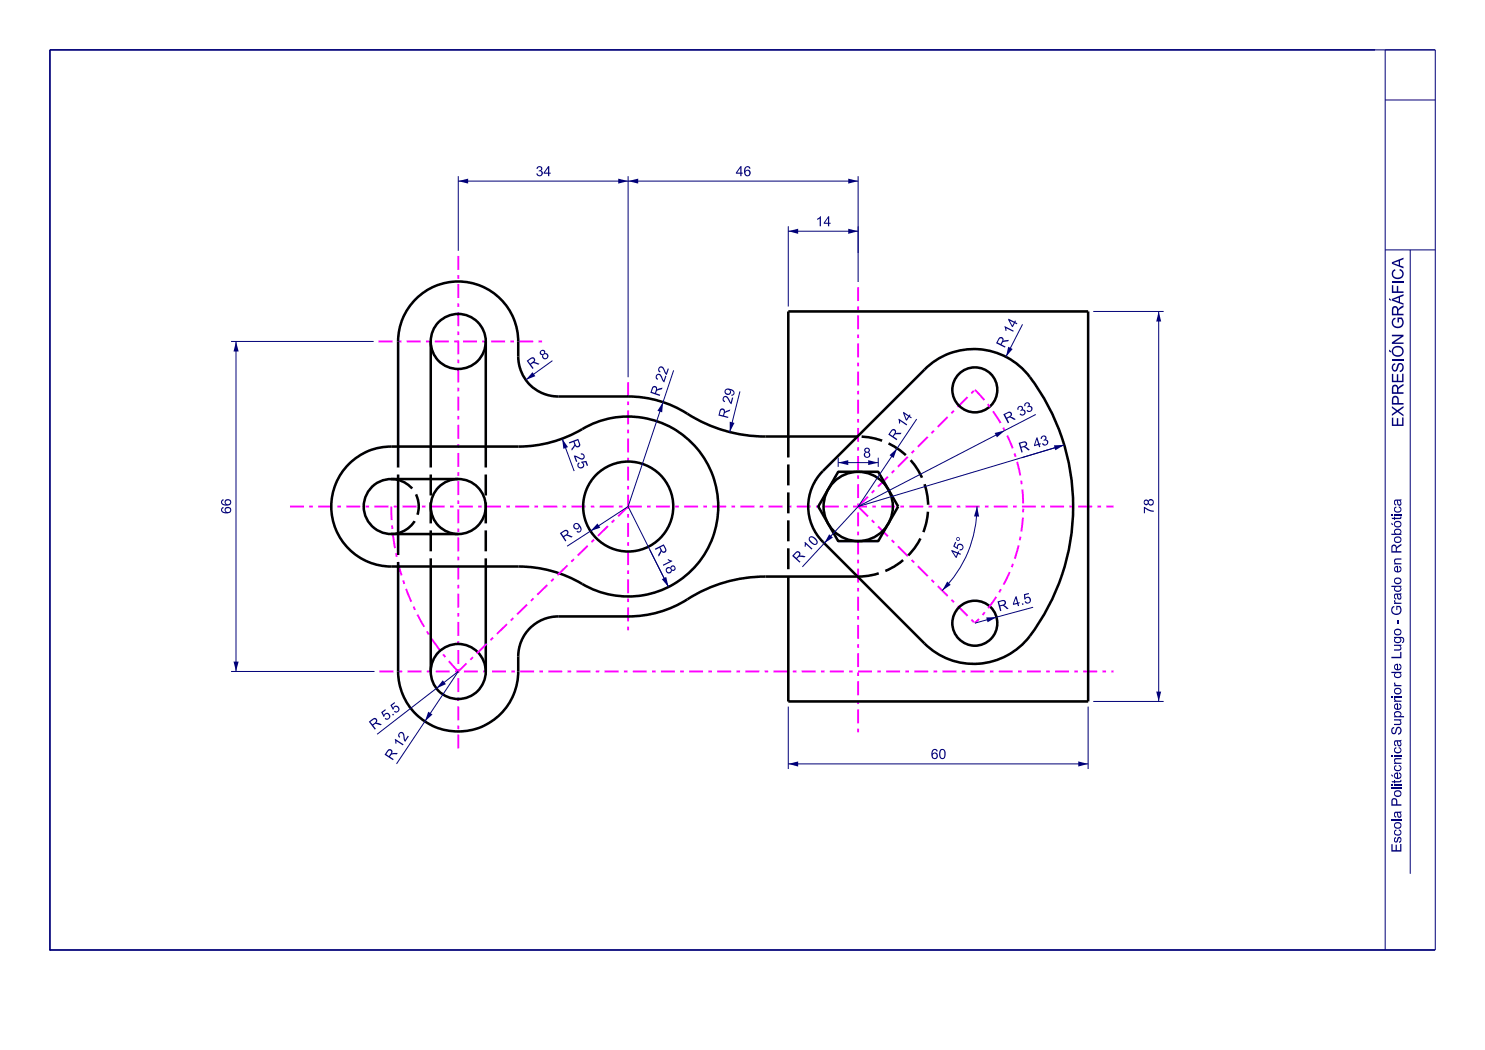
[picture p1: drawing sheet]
<svg xmlns="http://www.w3.org/2000/svg" width="297mm" height="210mm" viewBox="0 0 297 210" stroke-linecap="round" stroke-linejoin="round" font-family="sans-serif">
<path d="M91.7 51.2v99.5M171.6 57.4v89.3M75.7 68.3h33.1M125.6 76.4v50.5M195 78a33 33 0 0 1 0 46.6M58 101.3h164.7M125.6 101.3l-33.9 33M171.6 101.3l23.4-23.3M171.6 101.3l23.4 23.3M75.9 134.3h146.8M91.7 134.3a47.4 47.4 0 0 1-13.5-33" fill="none" stroke="#f0f" stroke-width=".38" stroke-dasharray="2.8 1.1 .7 1.1" stroke-linecap="butt"/>
<g fill="none" stroke="#000" stroke-width=".51">
<path d="M86.1 68.3v21M97.2 68.3v21M69.8 92.8a11.7 11.7 0 0 1 8.4-3.5h25.5a26.7 26.7 0 0 0 14.2-4.2 18 18 0 0 1 25.7 17.6 18 18 0 0 1-28.1 13.5 24.9 24.9 0 0 0-11.8-2.9h-25.5a12 12 0 0 1-11-7.4 12 12 0 0 1 2.6-13.1zM78.2 95.8h13.5M79.6 96a5.5 5.5 0 0 0-6.9 5.3 5.5 5.5 0 0 0 6.9 5.3M79.6 95.8v11M157.7 87.3v-25h59.9v78h-59.9v-25M164.6 94.2l20.3-20.3a14 14 0 0 1 21.7 2.4 42.9 42.9 0 0 1-1.6 52.1 14 14 0 0 1-20.1 .3l-20.3-20.3a10 10 0 0 1 0-14.2zM167.6 94.4h8l4 6.9-4 6.9h-8l-3.9-6.9zM171.6 87.3h-18.5a29.6 29.6 0 0 1-16.6-5.1 22 22 0 0 0-10.9-2.9h-13.9a8 8 0 0 1-8.1-8v-3a12 12 0 0 0-12-12 12 12 0 0 0-12 12v21M78.2 106.8h13.5M79.6 113.3v21a12 12 0 0 0 12 12 12 12 0 0 0 12-12 13.1 13.1 0 0 1 .7-6.1 8 8 0 0 1 7.4-4.9h13.9a22.6 22.6 0 0 0 13-4.1 28.8 28.8 0 0 1 14.5-3.9h18.4"/>
<path d="M86.1 113.3v21M97.2 113.3v21"/>
<circle cx="91.6" cy="68.3" r="5.5"/>
<circle cx="195" cy="78" r="4.5"/>
<circle cx="91.7" cy="101.3" r="5.5"/>
<circle cx="125.7" cy="101.3" r="9"/>
<circle cx="171.6" cy="101.3" r="6.9"/>
<circle cx="91.6" cy="134.3" r="5.5"/>
<circle cx="195" cy="124.6" r="4.5"/>
</g>
<path d="M79.6 89.3v6.5M86.1 89.3v24M97.2 89.3v24M157.7 87.3v28M79.6 106.6a5.5 5.5 0 0 0 4.1-5.3 5.5 5.5 0 0 0-4.1-5.3M79.6 106.8v6.5M171.6 115.3a14 14 0 0 0 14-14 14 14 0 0 0-14-14" fill="none" stroke="#000" stroke-width=".51" stroke-dasharray="4.2 1.4" stroke-linecap="butt"/>
<path d="M9.9 189.9h.2v.2h-.2z" fill-rule="evenodd" fill="#00f"/>
<path d="M277 10v180M277 20h10.1M171.6 35.2v21.2M277 50h10.1M282 50v124.8M287 190h-277v-180h277.1v180" fill="none" stroke="#000078" stroke-width=".2"/>
<g fill="#000078">
<path d="M169.7 35.7l1.9 .5-1.9 .5z"/>
<path d="M125.6 36.2l2-.5v1z"/>
</g>
<path d="M91.7 35.2v15M125.6 36.2h46M125.6 35.2v40.3" fill="none" stroke="#000078" stroke-width=".2"/>
<g fill="#000078">
<path d="M123.6 35.7l2 .5-2 .5z"/>
<path d="M91.7 36.2l1.9-.5v1z"/>
</g>
<path d="M91.7 36.2h33.9M157.7 45.3v16M171.6 45.3v5.3" fill="none" stroke="#000078" stroke-width=".2"/>
<g fill="#000078">
<path d="M157.7 46.2l1.9-.5v1.1z"/>
<path d="M169.7 45.7l1.9 .5-1.9 .6z"/>
</g>
<path d="M157.7 46.2h13.9M157.7 141.3v12.5M217.6 141.3v12.5" fill="none" stroke="#000078" stroke-width=".2"/>
<g fill="#000078">
<path d="M215.7 152.3l1.9 .5-1.9 .5z"/>
<path d="M157.7 152.8l1.9-.5v1z"/>
</g>
<path d="M218.7 62.3h14M157.7 152.8h59.9M218.7 140.3h14" fill="none" stroke="#000078" stroke-width=".2"/>
<g fill="#000078">
<path d="M231.2 138.3h1l-.5 2z"/>
<path d="M231.7 62.3l.5 2h-1z"/>
</g>
<path d="M46.2 68.3h28.5M231.7 62.3v78M46.2 134.3h28.7" fill="none" stroke="#000078" stroke-width=".2"/>
<g fill="#000078">
<path d="M47.2 68.3l.5 2h-1z"/>
<path d="M46.7 132.3h1l-.5 2z"/>
</g>
<path d="M47.2 68.3v66M87.3 137.7l-11.9 9.2" fill="none" stroke="#000078" stroke-width=".2"/>
<path d="M88.5 136.1l.7 .7-1.9 .9z" fill="#000078"/>
<path d="M91.7 134.3l-4.4 3.4M85 144.3l-5.7 8.5" fill="none" stroke="#000078" stroke-width=".2"/>
<path d="M85.7 142.3l.8 .6-1.5 1.4z" fill="#000078"/>
<path d="M118.1 106.2l-4.7 3M91.7 134.3l-6.7 10" fill="none" stroke="#000078" stroke-width=".2"/>
<path d="M119.5 104.7l.6 .8-2 .7z" fill="#000078"/>
<path d="M125.6 101.3l-7.5 4.9M130 110l3.7 7.4" fill="none" stroke="#000078" stroke-width=".2"/>
<path d="M132.4 115.8l.8-.4 .5 2z" fill="#000078"/>
<path d="M134.7 74.1l-2.1 6.3M125.6 101.3l8.1 16.1" fill="none" stroke="#000078" stroke-width=".2"/>
<path d="M132.6 80.4l-.2 2.1-.9-.3z" fill="#000078"/>
<path d="M148 78.3l-2.1 8.1M132.6 80.4l-7 20.9" fill="none" stroke="#000078" stroke-width=".2"/>
<path d="M145.9 84.3l1 .3-1 1.8z" fill="#000078"/>
<path d="M110.5 72.1l-5.3 3.9" fill="none" stroke="#000078" stroke-width=".2"/>
<path d="M106.5 74.4l.6 .8-1.9 .8z" fill="#000078"/>
<path d="M206.6 121.5l-7.3 1.9" fill="none" stroke="#000078" stroke-width=".2"/>
<path d="M197.2 123.5l2.1-.1-1.8 1.1z" fill="#000078"/>
<path d="M164.9 108.6l-4.4 4.8M199.3 123.4l-4.3 1.2" fill="none" stroke="#000078" stroke-width=".2"/>
<path d="M165.8 106.8l.8 .7-1.7 1.1z" fill="#000078"/>
<path d="M204.5 64.9l-3.3 6.5M171.6 101.3l-6.7 7.3" fill="none" stroke="#000078" stroke-width=".2"/>
<path d="M201.6 69.3l.9 .5-1.3 1.6z" fill="#000078"/>
<path d="M167.6 91.5v1.9M175.6 91.5v1.9" fill="none" stroke="#000078" stroke-width=".2"/>
<g fill="#000078">
<path d="M173.6 92l2 .5-2 .5z"/>
<path d="M167.6 92.5l2.1-.5v1z"/>
</g>
<path d="M167.6 92.5h8" fill="none" stroke="#000078" stroke-width=".2"/>
<g fill="#000078">
<path d="M195.4 101.3l.4 2h-1z"/>
<path d="M189.4 116.3l.7 .7-1.6 1.1z"/>
</g>
<path d="M207.2 82.9l-6.3 3.2M195.4 101.3a23.6 23.6 0 0 1-6.9 16.8" fill="none" stroke="#000078" stroke-width=".2"/>
<path d="M198.9 86.6l2-.5-1.5 1.4z" fill="#000078"/>
<path d="M200.9 86.1l-29.3 15.2M212.8 89l-8.4 2.5" fill="none" stroke="#000078" stroke-width=".2"/>
<path d="M210.8 89.1l2-.1-1.7 1.1z" fill="#000078"/>
<path d="M183.3 83.8l-3.9 5.9M212.8 89l-41.2 12.3" fill="none" stroke="#000078" stroke-width=".2"/>
<path d="M177.9 91l1.5-1.3-.7 1.9z" fill="#000078"/>
<path d="M112.4 87.7l2.4 6.5M179.4 89.7l-7.8 11.6" fill="none" stroke="#000078" stroke-width=".2"/>
<g fill="#000078">
<path d="M112.4 87.7l1.2 1.7-.9 .4z"/>
<path d="M277.8 69.9l.4 .4v.2l-.4-.2z" fill-rule="evenodd"/>
<path d="M277.8 59.6l.4 .4v.2l-.4-.2z" fill-rule="evenodd"/>
<path d="M44.4 101.5a.74 .74 0 0 0 0 .9 .74 .74 0 0 0 .9 .3 .71 .71 0 0 0 1-.8 .71 .71 0 0 0-1.2-.4l-.2 .4 .3 .5a.48 .48 0 0 1-.6-.1 .48 .48 0 0 1 0-.6l.1-.1v-.2zM45.2 102a.43 .43 0 0 1 .8 0 .43 .43 0 0 1-.8 0z" fill-rule="evenodd"/>
<path d="M44.4 100a.74 .74 0 0 0 0 .9 .74 .74 0 0 0 .9 .2 .71 .71 0 0 0 1-.7 .71 .71 0 0 0-1.2-.4l-.2 .4 .3 .5a.48 .48 0 0 1-.6-.1 .48 .48 0 0 1 0-.7h.1v-.2zM45.2 100.4a.43 .43 0 0 1 .8 0 .43 .43 0 0 1-.8 0z" fill-rule="evenodd"/>
</g>
<g font-size="2.3" fill="#000078">
<text x="280.7" y="56" transform="rotate(-90 280.7 56)">CA</text>
<text x="280.7" y="65.8" transform="rotate(-90 280.7 65.8)">GRÁFI</text>
<text x="280.7" y="71.5" transform="rotate(-90 280.7 71.5)">ÓN</text>
<text x="280.7" y="85.5" transform="rotate(-90 280.7 85.5)">EXPRESI</text>
</g>
<g font-size="2" fill="#000078">
<text x="107.2" y="35.2">34</text>
<text x="147.2" y="35.2">46</text>
<text x="163.2" y="45.3">14</text>
<text x="203" y="65.7" transform="rotate(-63 203 65.7)">4</text>
<text x="200.9" y="69.7" transform="rotate(-63 200.9 69.7)">R</text>
<text x="202.3" y="67.1" transform="rotate(-63 202.3 67.1)">1</text>
<text x="106.3" y="73.9" transform="rotate(-36 106.3 73.9)">R</text>
<text x="108.8" y="72.2" transform="rotate(-36 108.8 72.2)">8</text>
<text x="132.8" y="76.6" transform="rotate(-72 132.8 76.6)">2</text>
<text x="133.3" y="75.1" transform="rotate(-72 133.3 75.1)">2</text>
<text x="131.9" y="79.4" transform="rotate(-72 131.9 79.4)">R</text>
<text x="145.6" y="83.8" transform="rotate(-76 145.6 83.8)">R</text>
<text x="146.3" y="80.9" transform="rotate(-76 146.3 80.9)">2</text>
<text x="146.7" y="79.4" transform="rotate(-76 146.7 79.4)">9</text>
<text x="204.1" y="83.4" transform="rotate(-27 204.1 83.4)">3</text>
<text x="205.4" y="82.6" transform="rotate(-27 205.4 82.6)">3</text>
<text x="113.7" y="88.3" transform="rotate(70 113.7 88.3)">R</text>
<text x="179.2" y="88.2" transform="rotate(-56 179.2 88.2)">R</text>
<text x="180.9" y="85.7" transform="rotate(-56 180.9 85.7)">1</text>
<text x="181.7" y="84.4" transform="rotate(-56 181.7 84.4)">4</text>
<text x="201.4" y="84.7" transform="rotate(-27 201.4 84.7)">R</text>
<text x="207" y="89.7" transform="rotate(-17 207 89.7)">4</text>
<text x="208.4" y="89.3" transform="rotate(-17 208.4 89.3)">3</text>
<text x="114.7" y="91.1" transform="rotate(70 114.7 91.1)">2</text>
<text x="115.3" y="92.5" transform="rotate(70 115.3 92.5)">5</text>
<text x="172.6" y="91.5">8</text>
<text x="204.1" y="90.6" transform="rotate(-17 204.1 90.6)">R</text>
<text x="115.4" y="106.8" transform="rotate(-33 115.4 106.8)">9</text>
<text x="230.7" y="102.8" transform="rotate(-90 230.7 102.8)">78</text>
<text x="280.3" y="103.3" transform="rotate(-90 280.3 103.3)">ia</text>
<text x="112.9" y="108.4" transform="rotate(-33 112.9 108.4)">R</text>
<text x="130.9" y="109.5" transform="rotate(63 130.9 109.5)">R</text>
<text x="132.2" y="112.2" transform="rotate(63 132.2 112.2)">1</text>
<text x="132.9" y="113.6" transform="rotate(63 132.9 113.6)">8</text>
<text x="159.8" y="112.7" transform="rotate(-47 159.8 112.7)">R</text>
<text x="161.8" y="110.5" transform="rotate(-47 161.8 110.5)">1</text>
<text x="162.8" y="109.4" transform="rotate(-47 162.8 109.4)">0</text>
<text x="191.7" y="111.8" transform="rotate(-67 191.7 111.8)">4</text>
<text x="192.3" y="110.4" transform="rotate(-67 192.3 110.4)">5</text>
<text x="192.9" y="108.9" transform="rotate(-68 192.9 108.9)">°</text>
<text x="199.8" y="122.3" transform="rotate(-15 199.8 122.3)">R</text>
<text x="202.7" y="121.5" transform="rotate(-15 202.7 121.5)">4 .5</text>
<text x="280.3" y="120" transform="rotate(-90 280.3 120)">adoenRobótc</text>
<text x="280.3" y="139.6" transform="rotate(-90 280.3 139.6)">irdeLugo-Gr</text>
<text x="74.8" y="146.1" transform="rotate(-38 74.8 146.1)">R</text>
<text x="77.2" y="144.2" transform="rotate(-38 77.2 144.2)">5 .5</text>
<text x="80.1" y="149.7" transform="rotate(-56 80.1 149.7)">1</text>
<text x="81" y="148.5" transform="rotate(-56 81 148.5)">2</text>
<text x="78.5" y="152.2" transform="rotate(-56 78.5 152.2)">R</text>
<text x="186.2" y="151.8">60</text>
<text x="280.3" y="150.8" transform="rotate(-90 280.3 150.8)">c</text>
<text x="280.3" y="157.3" transform="rotate(-90 280.3 157.3)">ié</text>
<text x="280.3" y="163.7" transform="rotate(-90 280.3 163.7)">aPoltcniaSupero</text>
<text x="280.3" y="170.5" transform="rotate(-90 280.3 170.5)">Escol</text>
</g>
</svg>
